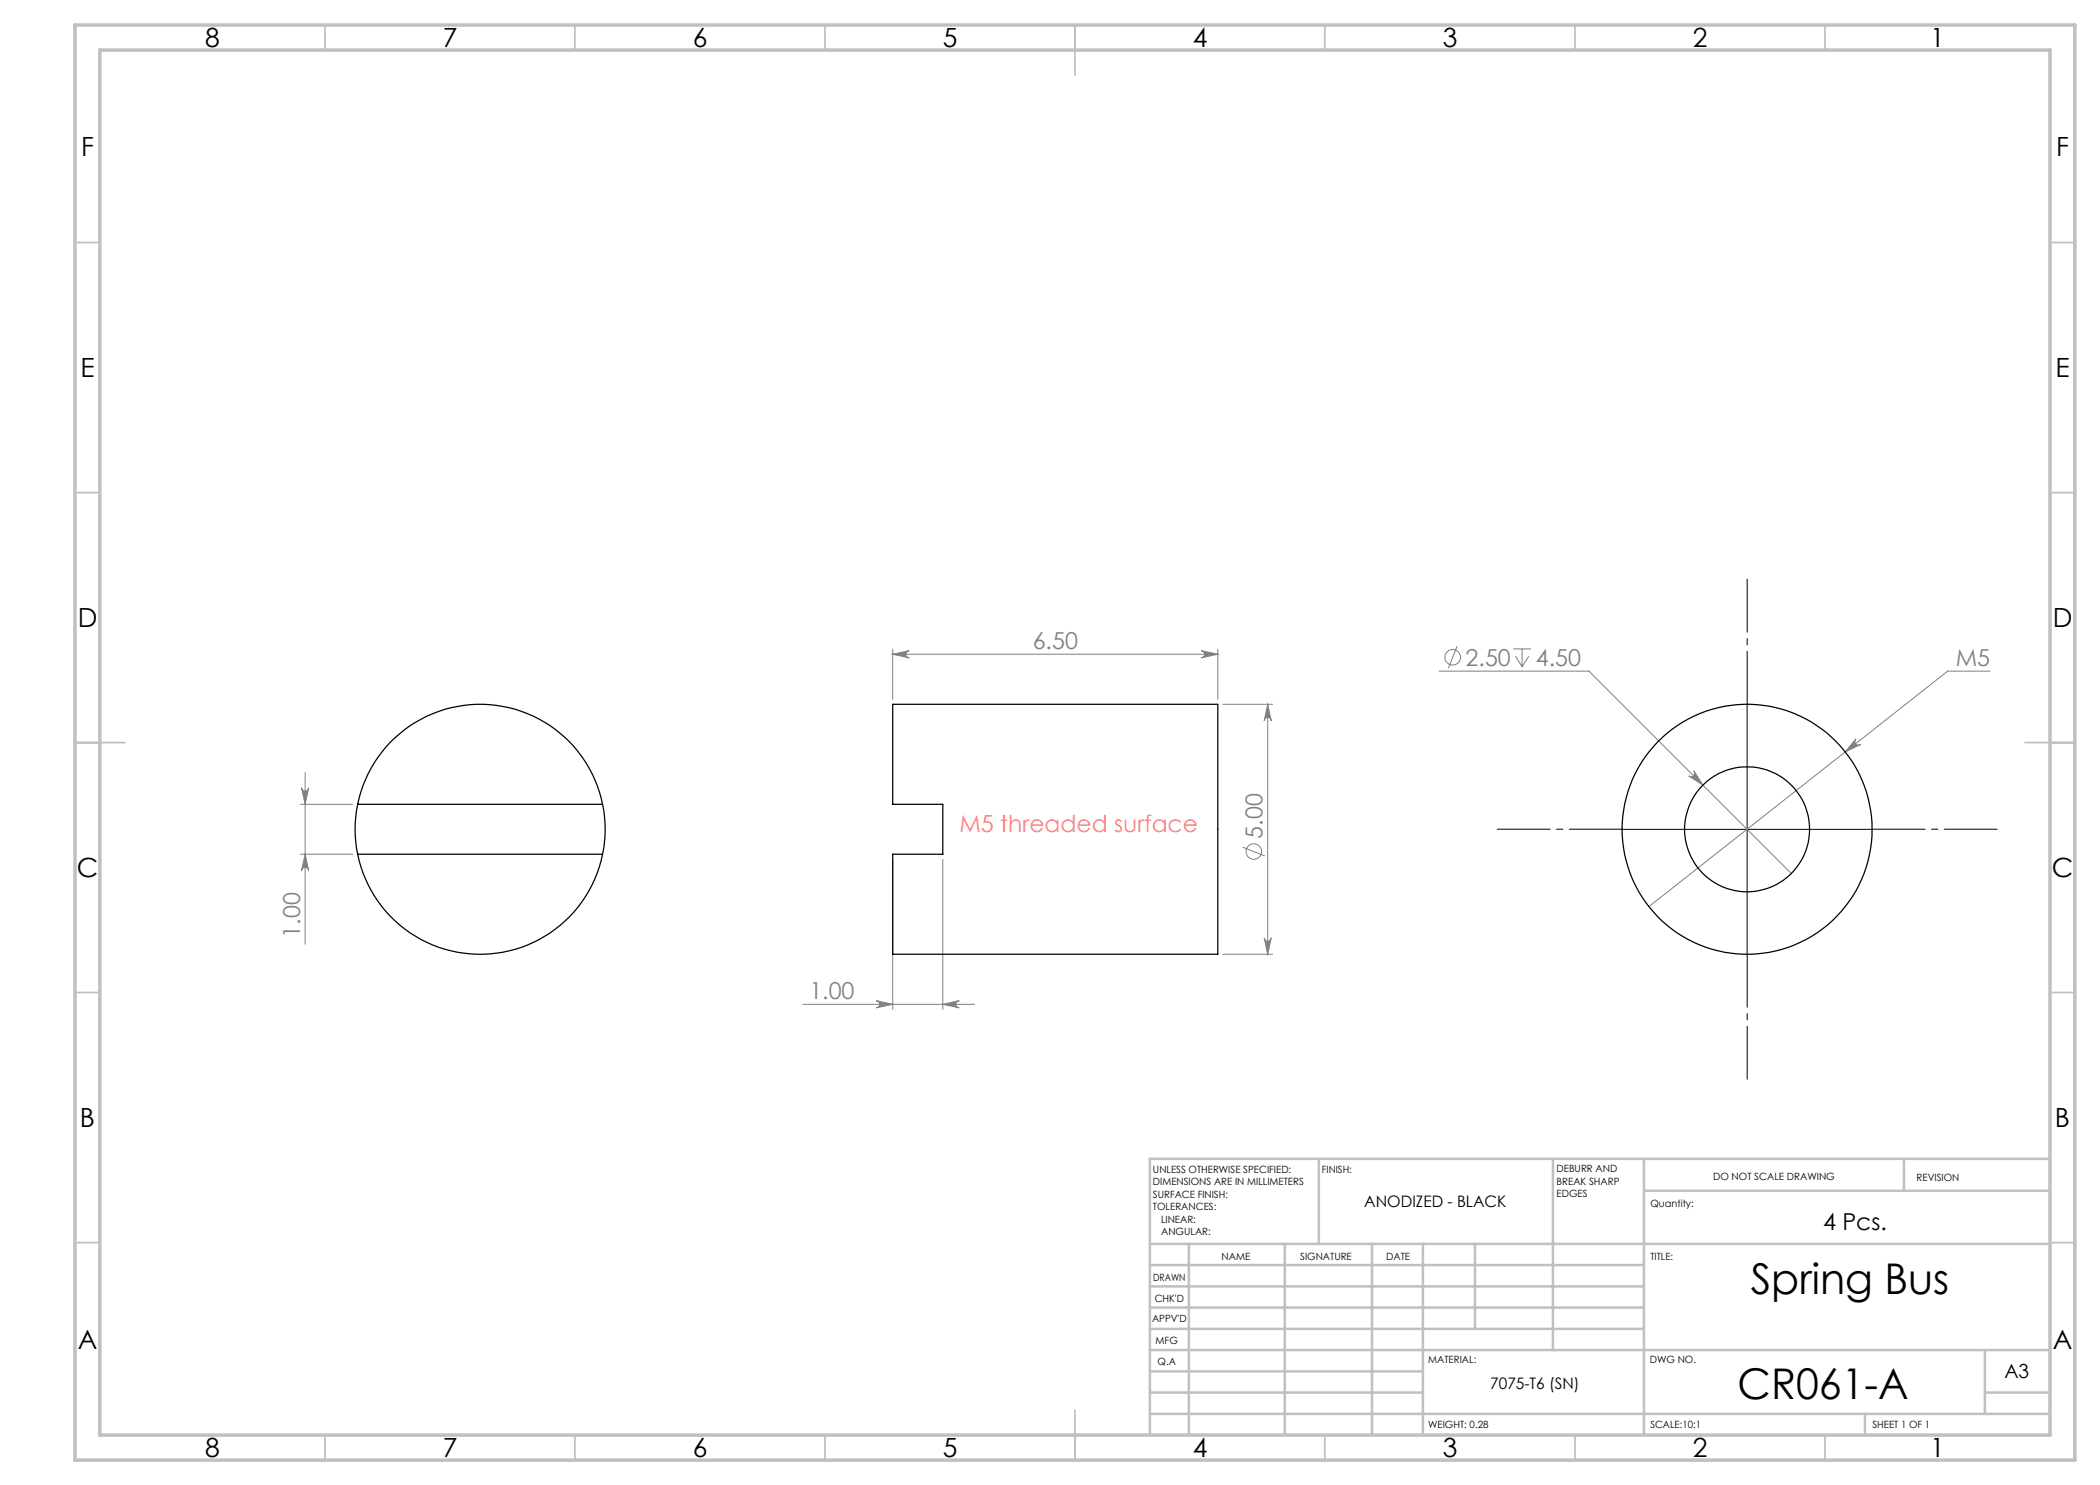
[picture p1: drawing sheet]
<svg xmlns="http://www.w3.org/2000/svg" width="420mm" height="297mm" viewBox="0 0 420 297" stroke-linecap="round" stroke-linejoin="round" font-family="sans-serif">
<g fill="none" stroke="#c0c0c0" stroke-width=".35">
<path d="M65 5v5M115 5v5M165 5v5M215 5v10M265 5v5M315 5v5M365 5v5M15 48.5h5M410 48.5h5M15 98.5h5M410 98.5h5M15 148.5h10"/>
<path d="M405 148.5h10M15 198.5h5M410 198.5h5M15 248.5h5M410 248.5h5M65 287v5M115 287v5M165 287v5M215 282v10M265 287v5M315 287v5M365 287v5"/>
</g>
<g fill="none" stroke="#c0c0c0" stroke-width=".5">
<path d="M263.8 231.8v17M310.6 231.8v38.2M328.8 231.8v55.2M328.8 238.2h81.2M380.8 231.8v6.4M410 231.8h-180v55.2M230 248.8h180M230 257.3h98.8M230 253h98.8M237.8 248.8v38.2M257 248.8v38.2M274.4 248.8v38.2"/>
<path d="M284.6 248.8v38.2M295 248.8v17M230 265.8h98.8M230 261.5h98.8M230 278.5h54.6M230 274.3h54.6M230 270h180M397 278.5h13M397 270v12.8M230 282.8h180M373 282.8v4.2"/>
</g>
<path d="M15 5h400v287h-400zM20 10h390v277h-390z" fill="none" stroke="#c0c0c0" stroke-width=".7"/>
<g fill="none" stroke="#808080" stroke-width=".2">
<path d="M178.5 130.8l3.4-.7a.72 .72 0 0 0-.7 .8 .72 .72 0 0 0 .7 .7zM178.5 129.9v10M178.5 130.8h65.1M240.2 130.1l3.4 .7-3.4 .8a.72 .72 0 0 0 .7-.7 .72 .72 0 0 0-.7-.8zM243.6 129.9v10M287.8 134.2h30l40.4 40.5M291.4 129.2l-1.7 4.5M302.6 129.8h3.6M303.1 131.2l1.3 2.1M304.4 129.8v3.5M305.8 131.2l-1.4 2.1M398 134.2h-8.5l-59.7 47.1"/>
<path d="M60.3 157.5a.72 .72 0 0 0 .7 .7 .72 .72 0 0 0 .7-.7l-.7 3.4zM61 154.5v34.3M244.5 140.9h10M253.5 140.9l.7 3.3a.71 .71 0 0 0-.7-.7 .71 .71 0 0 0-.7 .7zM253.5 140.9v49.9M338.8 154.2l1.8 2.8-2.9-1.8a.72 .72 0 0 0 1 0 .72 .72 0 0 0 .1-1zM371.2 147.8a.73 .73 0 0 0-.1 1 .73 .73 0 0 0 1 .1l-3.1 1.5zM60 160.9h10.5M60 170.8h10.5M61 170.8l.7 3.4a.72 .72 0 0 0-.7-.7 .72 .72 0 0 0-.7 .7zM178.5 171.9v30M188.6 171.9v30"/>
<path d="M248.5 169.4l4.5 1.8M244.5 190.8h10M252.8 187.6a.71 .71 0 0 0 .7 .6 .71 .71 0 0 0 .7-.6l-.7 3.2zM160.5 200.9h34.4M175.2 200.1l3.3 .8-3.3 .7a.72 .72 0 0 0 .7-.7 .72 .72 0 0 0-.7-.8zM188.6 200.9l3.2-.8a.72 .72 0 0 0-.6 .8 .72 .72 0 0 0 .6 .7z"/>
<circle cx="290.5" cy="131.4" r="1.56"/>
<circle cx="250.8" cy="170.3" r="1.56"/>
</g>
<path d="M349.4 140.8v-25M324.4 165.8h-25M374.4 165.8h25M349.4 190.8v25" fill="none" stroke="#000" stroke-width=".2" stroke-dasharray="15.2 1.3 1.3 1.3" stroke-dashoffset="4.6"/>
<path d="M349.4 140.9v49.9M324.4 165.9h50" fill="none" stroke="#000" stroke-width=".2"/>
<g fill="#808080">
<path d="M178.5 130.8l3.4-.7a.72 .72 0 0 0-.7 .8 .72 .72 0 0 0 .7 .7zM240.2 130.1l3.4 .7-3.4 .8a.72 .72 0 0 0 .7-.7 .72 .72 0 0 0-.7-.8zM175.2 200.1l3.3 .8-3.3 .7a.72 .72 0 0 0 .7-.7 .72 .72 0 0 0-.7-.8zM188.6 200.9l3.2-.8a.72 .72 0 0 0-.6 .8 .72 .72 0 0 0 .6 .7zM338.8 154.2a.72 .72 0 0 1-.1 1 .72 .72 0 0 1-1 0l2.9 1.8zM371.2 147.8l-2.2 2.6 3.1-1.5a.73 .73 0 0 1-1-.1 .73 .73 0 0 1 .1-1z"/>
<path d="M252.8 187.6a.71 .71 0 0 0 .7 .6 .71 .71 0 0 0 .7-.6l-.7 3.2zM253.5 140.9l.7 3.3a.71 .71 0 0 0-.7-.7 .71 .71 0 0 0-.7 .7z"/>
<path d="M60.3 157.5a.72 .72 0 0 0 .7 .7 .72 .72 0 0 0 .7-.7l-.7 3.4zM61 170.8l.7 3.4a.72 .72 0 0 0-.7-.7 .72 .72 0 0 0-.7 .7z"/>
</g>
<g fill="none" stroke="#000" stroke-width=".25">
<path d="M178.5 140.9h65.1v49.9h-65.1v-20h10.1v-9.9h-10.1zM71.5 160.9a25 25 0 0 1 24.5-20 25 25 0 0 1 24.5 20M71.5 170.8a25 25 0 0 0 24.5 20.1 25 25 0 0 0 24.5-20.1M71.5 160.9a23.8 23.8 0 0 0 0 9.9M71.5 170.8h49M71.5 160.9h49M120.5 160.9a23.8 23.8 0 0 1 0 9.9"/>
<circle cx="349.4" cy="165.9" r="12.5"/>
<circle cx="349.4" cy="165.9" r="25"/>
</g>
<g font-size="8.5">
<text x="350.1" y="258.8">Spring Bus</text>
<text x="347.5" y="279.7">CR061-A</text>
</g>
<g font-size="5.3">
<text x="41" y="9.5">8</text>
<text x="88.5" y="9.5">7</text>
<text x="138.5" y="9.5">6</text>
<text x="188.5" y="9.5">5</text>
<text x="238.5" y="9.5">4</text>
<text x="288.5" y="9.5">3</text>
<text x="338.5" y="9.5">2</text>
<text x="386" y="9.5">1</text>
<text x="16.2" y="31.3">F</text>
<text x="411.2" y="31.3">F</text>
<text x="16.1" y="75.5">E</text>
<text x="411.1" y="75.5">E</text>
<text x="15.5" y="125.5">D</text>
<text x="410.5" y="125.5">D</text>
<text x="15.4" y="175.5">C</text>
<text x="410.4" y="175.5">C</text>
<text x="16" y="225.5">B</text>
<text x="411" y="225.5">B</text>
<text x="15.5" y="269.8">A</text>
<text x="410.5" y="269.8">A</text>
<text x="41" y="291.5">8</text>
<text x="88.5" y="291.5">7</text>
<text x="138.5" y="291.5">6</text>
<text x="188.5" y="291.5">5</text>
<text x="238.5" y="291.5">4</text>
<text x="288.5" y="291.5">3</text>
<text x="338.5" y="291.5">2</text>
<text x="386" y="291.5">1</text>
</g>
<g font-size="4.7" fill="#808080">
<text x="206.5" y="129.8">6.50</text>
<text x="293.1" y="133.2">2.50</text>
<text x="307.2" y="133.2">4.50</text>
<text x="391.2" y="133.2">M5</text>
<text x="252.5" y="167.7" transform="rotate(-90 252.5 167.7)">5.00</text>
<text x="60" y="187.5" transform="rotate(-90 60 187.5)">1.00</text>
<text x="161.9" y="199.8">1.00</text>
</g>
<text font-size="4.7" fill="#ff8080" x="191.9" y="166.4">M5 threaded surface</text>
<text font-size="4.7" x="364.6" y="246">4 Pcs.</text>
<text font-size="3.9" x="400.9" y="275.5">A3</text>
<g font-size="3.2">
<text x="272.9" y="241.4">ANODIZED - BLACK</text>
<text x="298" y="277.9">7075-T6 (SN)</text>
</g>
<g font-size="2">
<text x="230.6" y="234.6">UNLESS OTHERWISE SPECIFIED:</text>
<text x="230.6" y="237.1">DIMENSIONS ARE IN MILLIMETERS</text>
<text x="230.6" y="239.6">SURFACE FINISH:</text>
<text x="264.4" y="234.6">FINISH:</text>
<text x="311.3" y="234.5">DEBURR AND</text>
<text x="311.3" y="237">BREAK SHARP</text>
<text x="311.3" y="239.5">EDGES</text>
<text x="342.6" y="236">DO NOT SCALE DRAWING</text>
<text x="383.3" y="236.2">REVISION</text>
<text x="230.6" y="242.1">TOLERANCES:</text>
<text x="232.2" y="244.6">LINEAR:</text>
<text x="330.1" y="241.4">Quantity:</text>
<text x="232.2" y="247.1">ANGULAR:</text>
<text x="244.3" y="252">NAME</text>
<text x="260" y="251.9">SIGNATURE</text>
<text x="277.2" y="251.9">DATE</text>
<text x="330.1" y="251.9">TITLE:</text>
<text x="230.6" y="256.1">DRAWN</text>
<text x="230.9" y="260.3">CHK'D</text>
<text x="230.4" y="264.4">APPV'D</text>
<text x="231.1" y="268.8">MFG</text>
<text x="231.5" y="273">Q.A</text>
<text x="285.6" y="272.5">MATERIAL:</text>
<text x="330" y="272.5">DWG NO.</text>
<text x="285.6" y="285.5">WEIGHT: 0.28</text>
<text x="330.1" y="285.6">SCALE:10:1</text>
<text x="374.5" y="285.6">SHEET 1 OF 1</text>
</g>
</svg>
